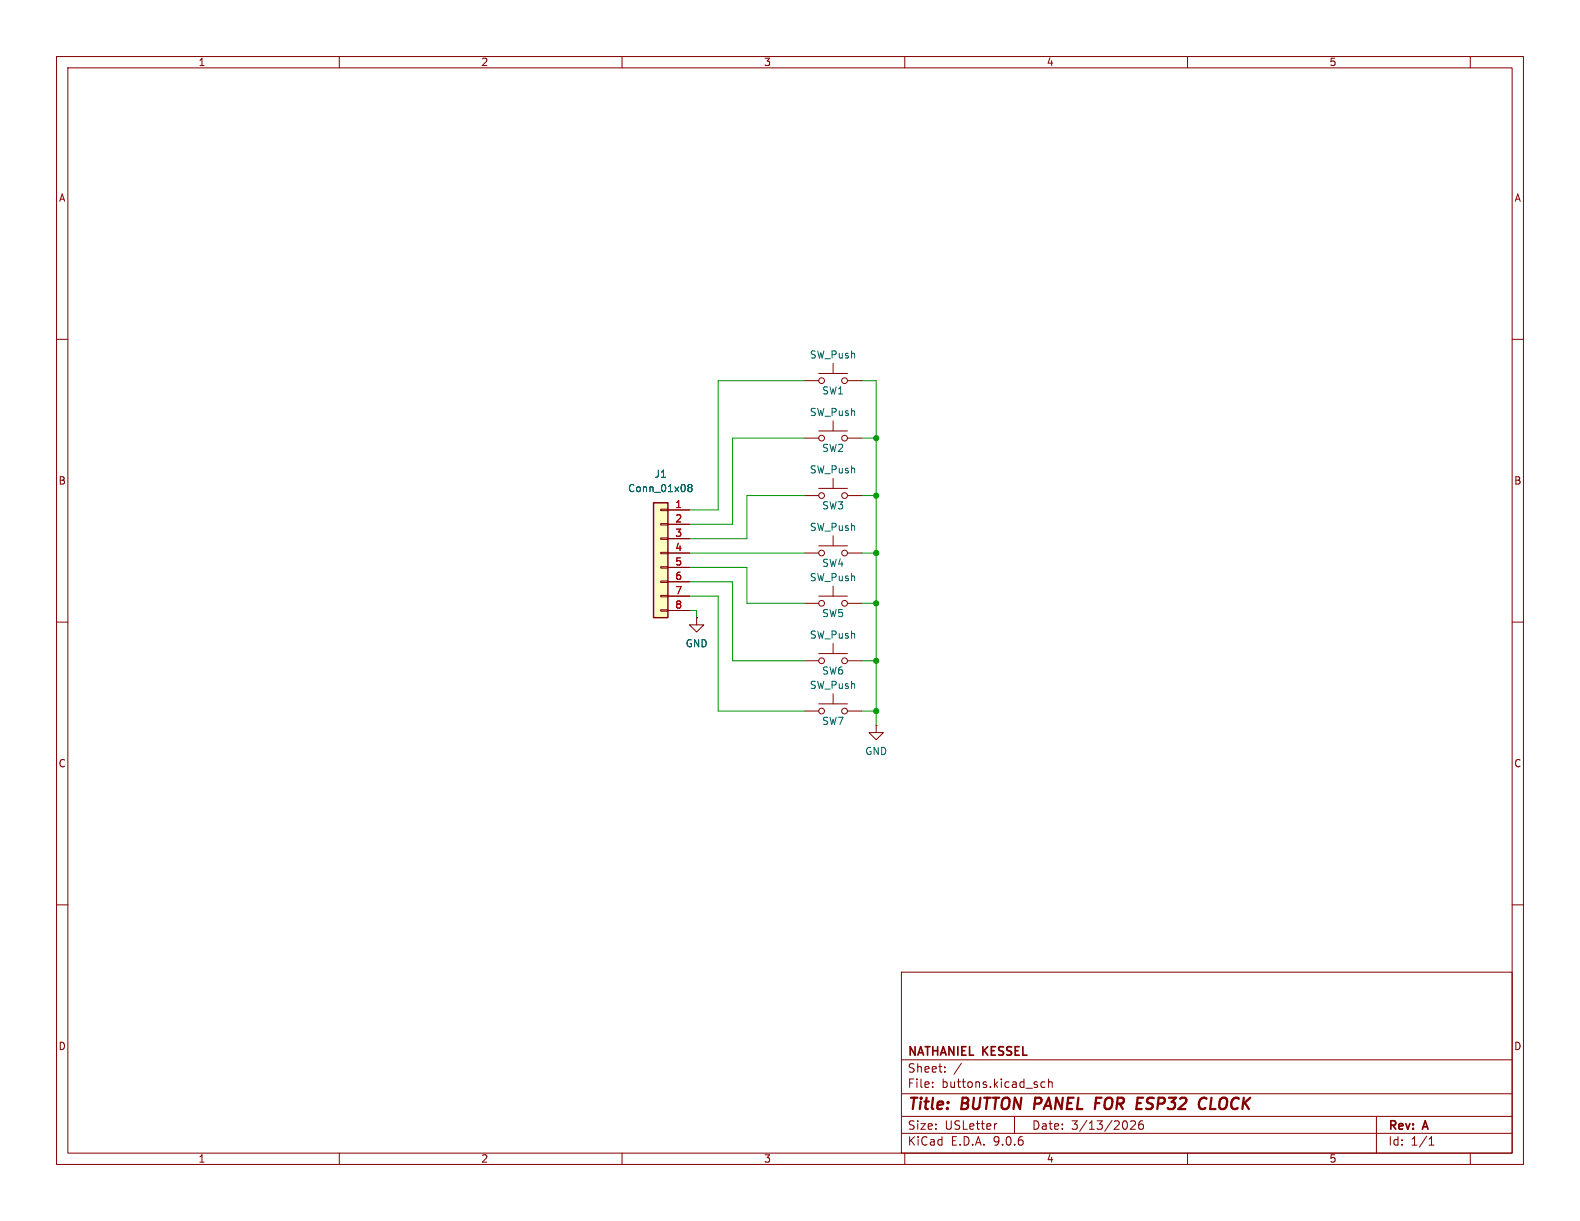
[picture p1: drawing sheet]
(kicad_sch
 (version 20250114)
 (generator "eeschema")
 (generator_version "9.0")
 (paper "USLetter")
 (title_block
  (title "BUTTON PANEL FOR ESP32 CLOCK")
  (date "3/13/2026")
  (rev "A")
  (company "NATHANIEL KESSEL"))
 (lib_symbols
  (symbol "Connector_Generic:Conn_01x08"
   (pin_names
    (offset 1.016) (hide yes)) (exclude_from_sim no) (in_bom yes) (on_board yes)
   (property "Reference" "J" (at 0 10.16 0) (effects (font (size 1.27 1.27))))
   (property "Value" "Conn_01x08" (at 0 -12.7 0) (effects (font (size 1.27 1.27))))
   (property "Footprint" "" (at 0 0 0) (effects (font (size 1.27 1.27)) (hide yes)))
   (property "Datasheet" "~" (at 0 0 0) (effects (font (size 1.27 1.27)) (hide yes)))
   (property "Description" "Generic connector, single row, 01x08, script generated (kicad-library-utils/schlib/autogen/connector/)" (at 0 0 0) (effects (font (size 1.27 1.27)) (hide yes)))
   (symbol "Conn_01x08_1_1"
    (rectangle (start -1.27 8.89) (end 1.27 -11.43) (stroke (width 0.254) (type default)) (fill (type background)))
    (rectangle (start -1.27 7.747) (end 0 7.493) (stroke (width 0.1524) (type default)) (fill (type none)))
    (rectangle (start -1.27 5.207) (end 0 4.953) (stroke (width 0.1524) (type default)) (fill (type none)))
    (rectangle (start -1.27 2.667) (end 0 2.413) (stroke (width 0.1524) (type default)) (fill (type none)))
    (rectangle (start -1.27 0.127) (end 0 -0.127) (stroke (width 0.1524) (type default)) (fill (type none)))
    (rectangle (start -1.27 -2.413) (end 0 -2.667) (stroke (width 0.1524) (type default)) (fill (type none)))
    (rectangle (start -1.27 -4.953) (end 0 -5.207) (stroke (width 0.1524) (type default)) (fill (type none)))
    (rectangle (start -1.27 -7.493) (end 0 -7.747) (stroke (width 0.1524) (type default)) (fill (type none)))
    (rectangle (start -1.27 -10.033) (end 0 -10.287) (stroke (width 0.1524) (type default)) (fill (type none)))
    (pin passive line (at -5.08 7.62 0) (length 3.81) (name "Pin_1" (effects (font (size 1.27 1.27)))) (number "1" (effects (font (size 1.27 1.27)))))
    (pin passive line (at -5.08 5.08 0) (length 3.81) (name "Pin_2" (effects (font (size 1.27 1.27)))) (number "2" (effects (font (size 1.27 1.27)))))
    (pin passive line (at -5.08 2.54 0) (length 3.81) (name "Pin_3" (effects (font (size 1.27 1.27)))) (number "3" (effects (font (size 1.27 1.27)))))
    (pin passive line (at -5.08 0 0) (length 3.81) (name "Pin_4" (effects (font (size 1.27 1.27)))) (number "4" (effects (font (size 1.27 1.27)))))
    (pin passive line (at -5.08 -2.54 0) (length 3.81) (name "Pin_5" (effects (font (size 1.27 1.27)))) (number "5" (effects (font (size 1.27 1.27)))))
    (pin passive line (at -5.08 -5.08 0) (length 3.81) (name "Pin_6" (effects (font (size 1.27 1.27)))) (number "6" (effects (font (size 1.27 1.27)))))
    (pin passive line (at -5.08 -7.62 0) (length 3.81) (name "Pin_7" (effects (font (size 1.27 1.27)))) (number "7" (effects (font (size 1.27 1.27)))))
    (pin passive line (at -5.08 -10.16 0) (length 3.81) (name "Pin_8" (effects (font (size 1.27 1.27)))) (number "8" (effects (font (size 1.27 1.27))))))
   (embedded_fonts no))
  (symbol "Switch:SW_Push"
   (pin_numbers (hide yes))
   (pin_names
    (offset 1.016) (hide yes)) (exclude_from_sim no) (in_bom yes) (on_board yes)
   (property "Reference" "SW" (at 1.27 2.54 0) (effects (font (size 1.27 1.27)) (justify left)))
   (property "Value" "SW_Push" (at 0 -1.524 0) (effects (font (size 1.27 1.27))))
   (property "Footprint" "" (at 0 5.08 0) (effects (font (size 1.27 1.27)) (hide yes)))
   (property "Datasheet" "~" (at 0 5.08 0) (effects (font (size 1.27 1.27)) (hide yes)))
   (property "Description" "Push button switch, generic, two pins" (at 0 0 0) (effects (font (size 1.27 1.27)) (hide yes)))
   (symbol "SW_Push_0_1"
    (circle (center -2.032 0) (radius 0.508) (stroke (width 0) (type default)) (fill (type none)))
    (polyline (pts (xy 0 1.27) (xy 0 3.048)) (stroke (width 0) (type default)) (fill (type none)))
    (circle (center 2.032 0) (radius 0.508) (stroke (width 0) (type default)) (fill (type none)))
    (polyline (pts (xy 2.54 1.27) (xy -2.54 1.27)) (stroke (width 0) (type default)) (fill (type none)))
    (pin passive line (at -5.08 0 0) (length 2.54) (name "1" (effects (font (size 1.27 1.27)))) (number "1" (effects (font (size 1.27 1.27)))))
    (pin passive line (at 5.08 0 180) (length 2.54) (name "2" (effects (font (size 1.27 1.27)))) (number "2" (effects (font (size 1.27 1.27))))))
   (embedded_fonts no))
  (symbol "power:GND"
   (power)
   (pin_numbers (hide yes))
   (pin_names
    (offset 0) (hide yes)) (exclude_from_sim no) (in_bom yes) (on_board yes)
   (property "Reference" "#PWR" (at 0 -6.35 0) (effects (font (size 1.27 1.27)) (hide yes)))
   (property "Value" "GND" (at 0 -3.81 0) (effects (font (size 1.27 1.27))))
   (property "Footprint" "" (at 0 0 0) (effects (font (size 1.27 1.27)) (hide yes)))
   (property "Datasheet" "" (at 0 0 0) (effects (font (size 1.27 1.27)) (hide yes)))
   (property "Description" "Power symbol creates a global label with name \"GND\" , ground" (at 0 0 0) (effects (font (size 1.27 1.27)) (hide yes)))
   (symbol "GND_0_1"
    (polyline (pts (xy 0 0) (xy 0 -1.27) (xy 1.27 -1.27) (xy 0 -2.54) (xy -1.27 -1.27) (xy 0 -1.27)) (stroke (width 0) (type default)) (fill (type none))))
   (symbol "GND_1_1"
    (pin power_in line (at 0 0 270) (length 0) (name "~" (effects (font (size 1.27 1.27)))) (number "1" (effects (font (size 1.27 1.27))))))
   (embedded_fonts no)))
 (junction
  (at 154.94 125.73)
  (diameter 0)
  (color 0 0 0 0))
 (junction
  (at 154.94 116.84)
  (diameter 0)
  (color 0 0 0 0))
 (junction
  (at 154.94 87.63)
  (diameter 0)
  (color 0 0 0 0))
 (junction
  (at 154.94 97.79)
  (diameter 0)
  (color 0 0 0 0))
 (junction
  (at 154.94 77.47)
  (diameter 0)
  (color 0 0 0 0))
 (junction
  (at 154.94 106.68)
  (diameter 0)
  (color 0 0 0 0))
 (wire
  (pts (xy 152.4 116.84) (xy 154.94 116.84))
  (stroke (width 0) (type default)))
 (wire
  (pts (xy 129.54 92.71) (xy 129.54 77.47))
  (stroke (width 0) (type default)))
 (wire
  (pts (xy 129.54 77.47) (xy 142.24 77.47))
  (stroke (width 0) (type default)))
 (wire
  (pts (xy 127 125.73) (xy 142.24 125.73))
  (stroke (width 0) (type default)))
 (wire
  (pts (xy 121.92 97.79) (xy 142.24 97.79))
  (stroke (width 0) (type default)))
 (wire
  (pts (xy 152.4 87.63) (xy 154.94 87.63))
  (stroke (width 0) (type default)))
 (wire
  (pts (xy 121.92 100.33) (xy 132.08 100.33))
  (stroke (width 0) (type default)))
 (wire
  (pts (xy 121.92 90.17) (xy 127 90.17))
  (stroke (width 0) (type default)))
 (wire
  (pts (xy 152.4 97.79) (xy 154.94 97.79))
  (stroke (width 0) (type default)))
 (wire
  (pts (xy 132.08 95.25) (xy 132.08 87.63))
  (stroke (width 0) (type default)))
 (wire
  (pts (xy 121.92 92.71) (xy 129.54 92.71))
  (stroke (width 0) (type default)))
 (wire
  (pts (xy 154.94 128.27) (xy 154.94 125.73))
  (stroke (width 0) (type default)))
 (wire
  (pts (xy 132.08 106.68) (xy 142.24 106.68))
  (stroke (width 0) (type default)))
 (wire
  (pts (xy 154.94 106.68) (xy 154.94 97.79))
  (stroke (width 0) (type default)))
 (wire
  (pts (xy 152.4 106.68) (xy 154.94 106.68))
  (stroke (width 0) (type default)))
 (wire
  (pts (xy 154.94 125.73) (xy 154.94 116.84))
  (stroke (width 0) (type default)))
 (wire
  (pts (xy 152.4 77.47) (xy 154.94 77.47))
  (stroke (width 0) (type default)))
 (wire
  (pts (xy 121.92 105.41) (xy 127 105.41))
  (stroke (width 0) (type default)))
 (wire
  (pts (xy 154.94 77.47) (xy 154.94 67.31))
  (stroke (width 0) (type default)))
 (wire
  (pts (xy 129.54 102.87) (xy 129.54 116.84))
  (stroke (width 0) (type default)))
 (wire
  (pts (xy 127 90.17) (xy 127 67.31))
  (stroke (width 0) (type default)))
 (wire
  (pts (xy 121.92 102.87) (xy 129.54 102.87))
  (stroke (width 0) (type default)))
 (wire
  (pts (xy 127 67.31) (xy 142.24 67.31))
  (stroke (width 0) (type default)))
 (wire
  (pts (xy 123.19 107.95) (xy 123.19 109.22))
  (stroke (width 0) (type default)))
 (wire
  (pts (xy 121.92 95.25) (xy 132.08 95.25))
  (stroke (width 0) (type default)))
 (wire
  (pts (xy 154.94 97.79) (xy 154.94 87.63))
  (stroke (width 0) (type default)))
 (wire
  (pts (xy 152.4 125.73) (xy 154.94 125.73))
  (stroke (width 0) (type default)))
 (wire
  (pts (xy 127 105.41) (xy 127 125.73))
  (stroke (width 0) (type default)))
 (wire
  (pts (xy 129.54 116.84) (xy 142.24 116.84))
  (stroke (width 0) (type default)))
 (wire
  (pts (xy 154.94 116.84) (xy 154.94 106.68))
  (stroke (width 0) (type default)))
 (wire
  (pts (xy 121.92 107.95) (xy 123.19 107.95))
  (stroke (width 0) (type default)))
 (wire
  (pts (xy 154.94 87.63) (xy 154.94 77.47))
  (stroke (width 0) (type default)))
 (wire
  (pts (xy 154.94 67.31) (xy 152.4 67.31))
  (stroke (width 0) (type default)))
 (wire
  (pts (xy 132.08 100.33) (xy 132.08 106.68))
  (stroke (width 0) (type default)))
 (wire
  (pts (xy 132.08 87.63) (xy 142.24 87.63))
  (stroke (width 0) (type default)))
 (symbol
  (lib_id "Switch:SW_Push")
  (at 147.32 77.47 0)
  (unit 1)
  (exclude_from_sim no)
  (in_bom yes)
  (on_board yes)
  (dnp no)
  (property "Reference" "SW2" (at 147.32 79.248 0) (effects (font (size 1.27 1.27))))
  (property "Value" "SW_Push" (at 147.32 72.898 0) (effects (font (size 1.27 1.27))))
  (property "Footprint" "" (at 147.32 72.39 0) (effects (font (size 1.27 1.27)) (hide yes)))
  (property "Datasheet" "~" (at 147.32 72.39 0) (effects (font (size 1.27 1.27)) (hide yes)))
  (property "Description" "Push button switch, generic, two pins" (at 147.32 77.47 0) (effects (font (size 1.27 1.27)) (hide yes)))
  (pin "1")
  (pin "2"))
 (symbol
  (lib_id "power:GND")
  (at 154.94 128.27 0)
  (unit 1)
  (exclude_from_sim no)
  (in_bom yes)
  (on_board yes)
  (dnp no)
  (property "Reference" "#PWR02" (at 154.94 134.62 0) (effects (font (size 1.27 1.27)) (hide yes)))
  (property "Value" "GND" (at 154.94 132.842 0) (effects (font (size 1.27 1.27))))
  (property "Footprint" "" (at 154.94 128.27 0) (effects (font (size 1.27 1.27)) (hide yes)))
  (property "Datasheet" "" (at 154.94 128.27 0) (effects (font (size 1.27 1.27)) (hide yes)))
  (property "Description" "Power symbol creates a global label with name \"GND\" , ground" (at 154.94 128.27 0) (effects (font (size 1.27 1.27)) (hide yes)))
  (pin "1"))
 (symbol
  (lib_id "Switch:SW_Push")
  (at 147.32 87.63 0)
  (unit 1)
  (exclude_from_sim no)
  (in_bom yes)
  (on_board yes)
  (dnp no)
  (property "Reference" "SW3" (at 147.32 89.408 0) (effects (font (size 1.27 1.27))))
  (property "Value" "SW_Push" (at 147.32 83.058 0) (effects (font (size 1.27 1.27))))
  (property "Footprint" "" (at 147.32 82.55 0) (effects (font (size 1.27 1.27)) (hide yes)))
  (property "Datasheet" "~" (at 147.32 82.55 0) (effects (font (size 1.27 1.27)) (hide yes)))
  (property "Description" "Push button switch, generic, two pins" (at 147.32 87.63 0) (effects (font (size 1.27 1.27)) (hide yes)))
  (pin "1")
  (pin "2"))
 (symbol
  (lib_id "power:GND")
  (at 123.19 109.22 0)
  (unit 1)
  (exclude_from_sim no)
  (in_bom yes)
  (on_board yes)
  (dnp no)
  (property "Reference" "#PWR01" (at 123.19 115.57 0) (effects (font (size 1.27 1.27)) (hide yes)))
  (property "Value" "GND" (at 123.19 113.792 0) (effects (font (size 1.27 1.27))))
  (property "Footprint" "" (at 123.19 109.22 0) (effects (font (size 1.27 1.27)) (hide yes)))
  (property "Datasheet" "" (at 123.19 109.22 0) (effects (font (size 1.27 1.27)) (hide yes)))
  (property "Description" "Power symbol creates a global label with name \"GND\" , ground" (at 123.19 109.22 0) (effects (font (size 1.27 1.27)) (hide yes)))
  (pin "1"))
 (symbol
  (lib_id "Switch:SW_Push")
  (at 147.32 125.73 0)
  (unit 1)
  (exclude_from_sim no)
  (in_bom yes)
  (on_board yes)
  (dnp no)
  (property "Reference" "SW7" (at 147.32 127.508 0) (effects (font (size 1.27 1.27))))
  (property "Value" "SW_Push" (at 147.32 121.158 0) (effects (font (size 1.27 1.27))))
  (property "Footprint" "" (at 147.32 120.65 0) (effects (font (size 1.27 1.27)) (hide yes)))
  (property "Datasheet" "~" (at 147.32 120.65 0) (effects (font (size 1.27 1.27)) (hide yes)))
  (property "Description" "Push button switch, generic, two pins" (at 147.32 125.73 0) (effects (font (size 1.27 1.27)) (hide yes)))
  (pin "1")
  (pin "2"))
 (symbol
  (lib_id "Switch:SW_Push")
  (at 147.32 116.84 0)
  (unit 1)
  (exclude_from_sim no)
  (in_bom yes)
  (on_board yes)
  (dnp no)
  (property "Reference" "SW6" (at 147.32 118.618 0) (effects (font (size 1.27 1.27))))
  (property "Value" "SW_Push" (at 147.32 112.268 0) (effects (font (size 1.27 1.27))))
  (property "Footprint" "" (at 147.32 111.76 0) (effects (font (size 1.27 1.27)) (hide yes)))
  (property "Datasheet" "~" (at 147.32 111.76 0) (effects (font (size 1.27 1.27)) (hide yes)))
  (property "Description" "Push button switch, generic, two pins" (at 147.32 116.84 0) (effects (font (size 1.27 1.27)) (hide yes)))
  (pin "1")
  (pin "2"))
 (symbol
  (lib_id "Switch:SW_Push")
  (at 147.32 97.79 0)
  (unit 1)
  (exclude_from_sim no)
  (in_bom yes)
  (on_board yes)
  (dnp no)
  (property "Reference" "SW4" (at 147.32 99.568 0) (effects (font (size 1.27 1.27))))
  (property "Value" "SW_Push" (at 147.32 93.218 0) (effects (font (size 1.27 1.27))))
  (property "Footprint" "" (at 147.32 92.71 0) (effects (font (size 1.27 1.27)) (hide yes)))
  (property "Datasheet" "~" (at 147.32 92.71 0) (effects (font (size 1.27 1.27)) (hide yes)))
  (property "Description" "Push button switch, generic, two pins" (at 147.32 97.79 0) (effects (font (size 1.27 1.27)) (hide yes)))
  (pin "1")
  (pin "2"))
 (symbol
  (lib_id "Switch:SW_Push")
  (at 147.32 106.68 0)
  (unit 1)
  (exclude_from_sim no)
  (in_bom yes)
  (on_board yes)
  (dnp no)
  (property "Reference" "SW5" (at 147.32 108.458 0) (effects (font (size 1.27 1.27))))
  (property "Value" "SW_Push" (at 147.32 102.108 0) (effects (font (size 1.27 1.27))))
  (property "Footprint" "" (at 147.32 101.6 0) (effects (font (size 1.27 1.27)) (hide yes)))
  (property "Datasheet" "~" (at 147.32 101.6 0) (effects (font (size 1.27 1.27)) (hide yes)))
  (property "Description" "Push button switch, generic, two pins" (at 147.32 106.68 0) (effects (font (size 1.27 1.27)) (hide yes)))
  (pin "1")
  (pin "2"))
 (symbol
  (lib_id "Switch:SW_Push")
  (at 147.32 67.31 0)
  (unit 1)
  (exclude_from_sim no)
  (in_bom yes)
  (on_board yes)
  (dnp no)
  (property "Reference" "SW1" (at 147.32 69.088 0) (effects (font (size 1.27 1.27))))
  (property "Value" "SW_Push" (at 147.32 62.738 0) (effects (font (size 1.27 1.27))))
  (property "Footprint" "" (at 147.32 62.23 0) (effects (font (size 1.27 1.27)) (hide yes)))
  (property "Datasheet" "~" (at 147.32 62.23 0) (effects (font (size 1.27 1.27)) (hide yes)))
  (property "Description" "Push button switch, generic, two pins" (at 147.32 67.31 0) (effects (font (size 1.27 1.27)) (hide yes)))
  (pin "1")
  (pin "2"))
 (symbol
  (lib_id "Connector_Generic:Conn_01x08")
  (at 116.84 97.79 0)
  (mirror y)
  (unit 1)
  (exclude_from_sim no)
  (in_bom yes)
  (on_board yes)
  (dnp no)
  (fields_autoplaced yes)
  (property "Reference" "J1" (at 116.84 83.82 0) (effects (font (size 1.27 1.27))))
  (property "Value" "Conn_01x08" (at 116.84 86.36 0) (effects (font (size 1.27 1.27))))
  (property "Footprint" "" (at 116.84 97.79 0) (effects (font (size 1.27 1.27)) (hide yes)))
  (property "Datasheet" "~" (at 116.84 97.79 0) (effects (font (size 1.27 1.27)) (hide yes)))
  (property "Description" "Generic connector, single row, 01x08, script generated (kicad-library-utils/schlib/autogen/connector/)" (at 116.84 97.79 0) (effects (font (size 1.27 1.27)) (hide yes)))
  (pin "2")
  (pin "4")
  (pin "5")
  (pin "7")
  (pin "1")
  (pin "3")
  (pin "6")
  (pin "8"))
 (sheet_instances
  (path ""
   (page "1")))
 (embedded_fonts no))
